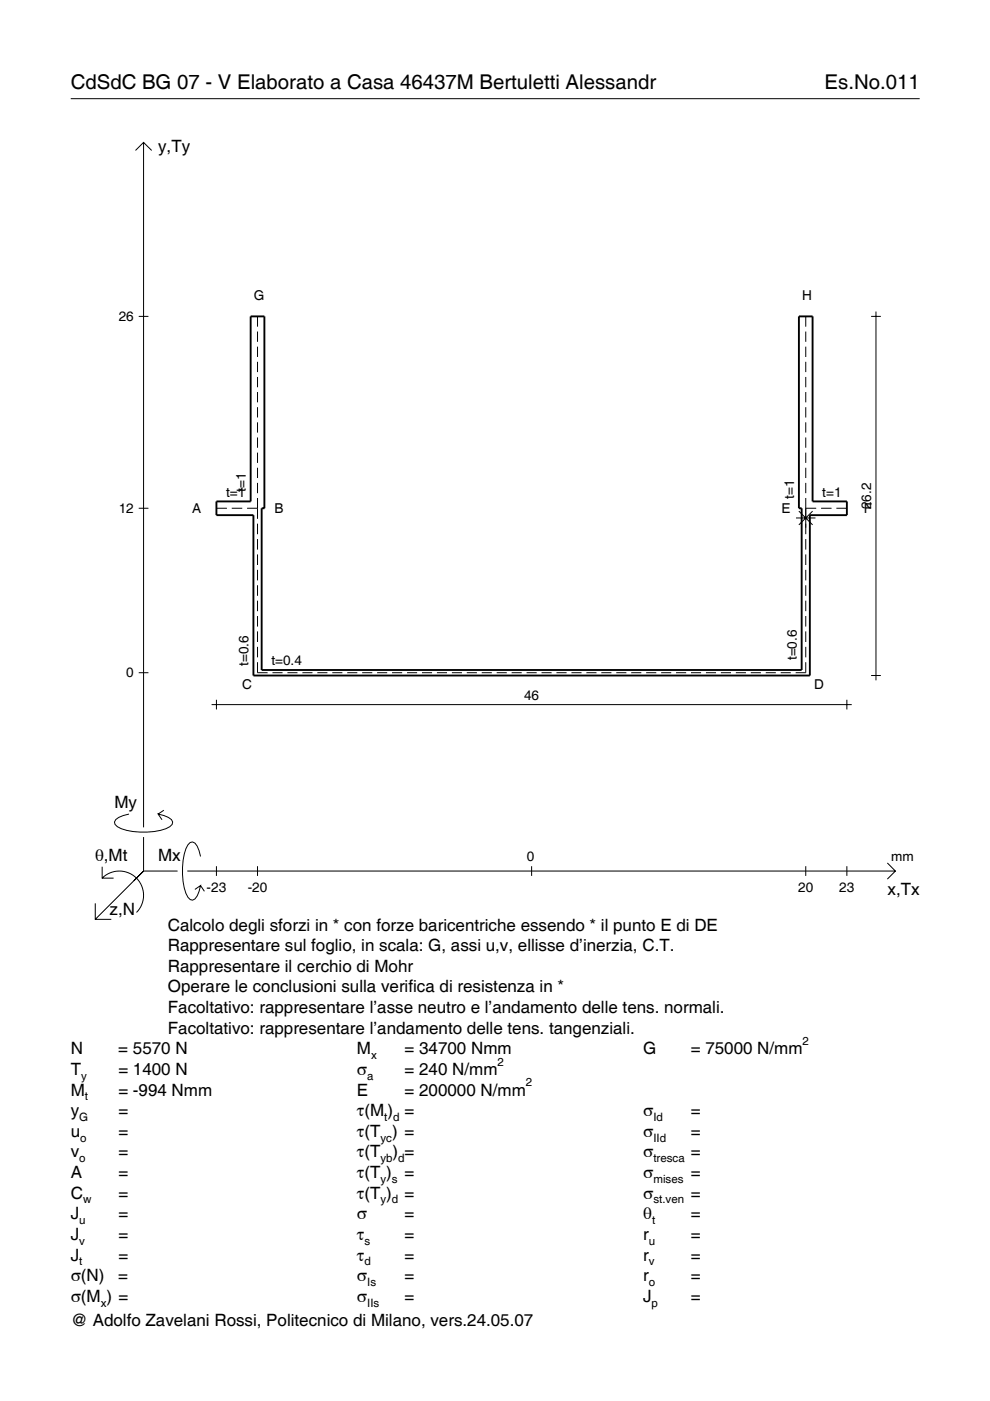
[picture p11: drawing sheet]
<svg xmlns="http://www.w3.org/2000/svg" width="210mm" height="297mm" viewBox="0 0 210 297" stroke-linecap="round" stroke-linejoin="round" font-family="sans-serif">
<g fill="none" stroke="#000" stroke-width=".21">
<path d="M15 20.9h180M28.7 31.9l1.7-1.7 1.8 1.7M30.4 30.2v145.2M29.4 67.1h2.1M54.6 67.1v2.2M54.6 70.3v2.2M54.6 73.5v2.2M54.6 76.7v2.2M54.6 79.9v2.2M170.8 67.1v2.2M170.8 70.3v2.2M170.8 73.5v2.2"/>
<path d="M170.8 76.7v2.2M170.8 79.9v2.2M184.7 67.1h2.1M185.7 66.1v78.1M54.6 83.1v2.2M54.6 86.3v2.2M54.6 89.5v2.2M54.6 92.8v2.1M54.6 96v2.1M54.6 99.2v2.2M170.8 83.1v2.2M170.8 86.3v2.2"/>
<path d="M170.8 89.5v2.2M170.8 92.8v2.1M170.8 96v2.1M170.8 99.2v2.2M29.4 107.8h2.1M45.9 107.8h2.2M49.1 107.8h2.3M52.4 107.8h2.2M54.6 102.4v2.2M54.6 105.6v4.4M54.6 111v2.3M54.6 114.3v2.2"/>
<path d="M54.6 117.6v2.2M168.8 109.8h4.1M169.4 108.4l2.9 2.9M170.8 107.8h2.3M170.8 102.4v2.2M170.8 105.6v7.7M170.8 114.3v2.2M170.8 117.6v2.2M172.3 108.4l-2.9 2.9M174.1 107.8h2.2M177.3 107.8h2.3M54.6 120.8v2.3"/>
<path d="M54.6 124.1v2.2M54.6 127.4v2.2M54.6 130.6v2.2M54.6 133.9v2.2M54.6 137.1v2.3M170.8 120.8v2.3M170.8 124.1v2.2M170.8 127.4v2.2M170.8 130.6v2.2M170.8 133.9v2.2M170.8 137.1v2.3M29.4 142.6h2.1"/>
<path d="M44.9 149.4h135.7M45.9 148.4v2M54.6 140.4v2.2h2.1M57.8 142.6h2.1M60.9 142.6h2.2M64.1 142.6h2.1M67.3 142.6h2.1M70.4 142.6h2.2M73.6 142.6h2.2M76.8 142.6h2.1M80 142.6h2.1M83.1 142.6h2.2"/>
<path d="M86.3 142.6h2.1M89.5 142.6h2.1M92.6 142.6h2.2M95.8 142.6h2.1M99 142.6h2.1M102.1 142.6h2.2M105.3 142.6h2.1M108.5 142.6h2.1M111.6 142.6h2.2M114.8 142.6h2.2M118 142.6h2.1M121.2 142.6h2.1"/>
<path d="M124.3 142.6h2.2M127.5 142.6h2.1M130.7 142.6h2.1M133.8 142.6h2.2M137 142.6h2.1M140.2 142.6h2.1M143.3 142.6h2.2M146.5 142.6h2.1M149.7 142.6h2.1M152.8 142.6h2.2M156 142.6h2.2M159.2 142.6h2.1"/>
<path d="M162.4 142.6h2.1M165.5 142.6h2.2M170.8 140.4v2.2h-2.1M179.6 148.4v2M184.7 143.2h2.1M27.3 172.6a3.6 3.6 0 0 0-3 1.7l.1 .5a5.7 5.7 0 0 0 3.8 1.5 13.3 13.3 0 0 0 7.8-1l.5-.5 .1-.5a3.6 3.6 0 0 0-3.1-1.7l.8 1.2M30.4 177.5v7.2M34.7 171.8l-1.2 .8M20.2 191.5v3.4h3.4M21.7 186.2a5.1 5.1 0 0 1 7.2 0 5.1 5.1 0 0 1 0 7.3M21.7 183.8v2.4h2.4M30.4 184.7l-10.2 10.2"/>
<path d="M30.4 184.7l-2 2M30.4 184.7h7.2M39.7 184.7h150.1M42.5 181.6a3.6 3.6 0 0 0-1.7-3.1l-.5 .1a5.7 5.7 0 0 0-1.5 3.8 13.3 13.3 0 0 0 1 7.8l.5 .5 .5 .2a3.6 3.6 0 0 0 1.7-3.1l-1.2 .8M42.5 187.8l.8 1.2M45.9 183.7v2M54.6 183.7v2M112.7 183.7v2M170.8 183.7v2M179.6 183.7v2M188.1 183l1.7 1.7-1.7 1.7"/>
</g>
<path d="M53.1 67.1h3v40.7h-.6v34.3h114.5v-34.3h-.6v-40.7h2.9v39.2h7.3v2.9h-7.9v34h-118v-34h-7.8v-2.9h7.2z" fill="none" stroke="#000" stroke-width=".4"/>
<g font-size="4.3">
<text x="15" y="18.9">CdSdC BG 07 - V Elaborato a Casa 46437M Bertuletti Alessandr</text>
<text x="174.8" y="18.9">Es.No.011</text>
</g>
<g font-size="3.6">
<text x="33.5" y="32.3">y,Ty</text>
<text x="24.3" y="171.3">My</text>
<text x="20.1" y="182.6">θ,Mt</text>
<text x="33.5" y="182.6">Mx</text>
<text x="188.2" y="189.8">x,Tx</text>
<text x="23.2" y="193.9">z,N</text>
<text x="35.6" y="197.3">Calcolo degli sforzi in * con forze baricentriche essendo * il punto E di DE</text>
<text x="35.6" y="201.7">Rappresentare sul foglio, in scala: G, assi u,v, ellisse d’inerzia, C.T.</text>
<text x="35.6" y="206">Rappresentare il cerchio di Mohr</text>
<text x="35.6" y="210.4">Operare le conclusioni sulla verifica di resistenza in *</text>
<text x="35.6" y="214.8">Facoltativo: rappresentare l’asse neutro e l’andamento delle tens. normali.</text>
<text x="35.6" y="219.2">Facoltativo: rappresentare l’andamento delle tens. tangenziali.</text>
<text x="15" y="223.5">N</text>
<text x="15" y="227.9">T</text>
<text x="25.1" y="223.5">= 5570 N</text>
<text x="25.1" y="227.9">= 1400 N</text>
<text x="75.7" y="227.9">σ</text>
<text x="75.7" y="223.5">M</text>
<text x="85.8" y="223.5">= 34700 Nmm</text>
<text x="85.8" y="227.9">= 240 N/mm</text>
<text x="136.4" y="223.5">G</text>
<text x="146.5" y="223.5">= 75000 N/mm</text>
<text x="15" y="232.3">M</text>
<text x="25.1" y="232.3">= -994 Nmm</text>
<text x="75.7" y="232.3">E</text>
<text x="85.8" y="232.3">= 200000 N/mm</text>
<text x="15" y="236.7">y</text>
<text x="25.1" y="236.7">=</text>
<text x="75.7" y="236.7">τ(M ) =</text>
<text x="136.4" y="236.7">σ</text>
<text x="146.5" y="236.7">=</text>
<text x="15" y="241">u</text>
<text x="15" y="245.4">v</text>
<text x="25.1" y="241">=</text>
<text x="25.1" y="245.4">=</text>
<text x="75.7" y="241">τ(T ) =</text>
<text x="75.7" y="245.4">τ(T</text>
<text x="83.3" y="245.4">) =</text>
<text x="136.4" y="241">σ</text>
<text x="136.4" y="245.4">σ</text>
<text x="146.5" y="241">=</text>
<text x="146.5" y="245.4">=</text>
<text x="15" y="249.8">A</text>
<text x="25.1" y="249.8">=</text>
<text x="75.7" y="249.8">τ(T )</text>
<text x="85.8" y="249.8">=</text>
<text x="136.4" y="249.8">σ</text>
<text x="146.5" y="249.8">=</text>
<text x="15" y="254.2">C</text>
<text x="25.1" y="254.2">=</text>
<text x="75.7" y="254.2">τ(T )</text>
<text x="85.8" y="254.2">=</text>
<text x="136.4" y="254.2">σ</text>
<text x="146.5" y="254.2">=</text>
<text x="15" y="258.5">J</text>
<text x="15" y="262.9">J</text>
<text x="25.1" y="258.5">=</text>
<text x="25.1" y="262.9">=</text>
<text x="75.7" y="258.5">σ</text>
<text x="75.7" y="262.9">τ</text>
<text x="85.8" y="258.5">=</text>
<text x="85.8" y="262.9">=</text>
<text x="136.4" y="258.5">θ</text>
<text x="136.4" y="262.9">r</text>
<text x="146.5" y="258.5">=</text>
<text x="146.5" y="262.9">=</text>
<text x="15" y="267.3">J</text>
<text x="25.1" y="267.3">=</text>
<text x="75.7" y="267.3">τ</text>
<text x="85.8" y="267.3">=</text>
<text x="136.4" y="267.3">r</text>
<text x="146.5" y="267.3">=</text>
<text x="15" y="271.7">σ(N)</text>
<text x="25.1" y="271.7">=</text>
<text x="75.7" y="271.7">σ</text>
<text x="85.8" y="271.7">=</text>
<text x="136.4" y="271.7">r</text>
<text x="146.5" y="271.7">=</text>
<text x="15" y="276">σ(M ) =</text>
<text x="15" y="281.2">@ Adolfo Zavelani Rossi, Politecnico di Milano, vers.24.05.07</text>
<text x="75.7" y="276">σ</text>
<text x="85.8" y="276">=</text>
<text x="136.4" y="276">J</text>
<text x="146.5" y="276">=</text>
</g>
<g font-size="2.9">
<text x="53.8" y="63.6">G</text>
<text x="170.1" y="63.6">H</text>
<text x="25.2" y="68.1">26</text>
<text x="47.9" y="105.3">t=1</text>
<text x="52.1" y="104.3" transform="rotate(-90 52.1 104.3)">t=1</text>
<text x="168.4" y="105.7" transform="rotate(-90 168.4 105.7)">t=1</text>
<text x="174.3" y="105.3">t=1</text>
<text x="184.7" y="108" transform="rotate(-90 184.7 108)">26.2</text>
<text x="25.2" y="108.8">12</text>
<text x="40.8" y="108.7">A</text>
<text x="58.2" y="108.7">B</text>
<text x="165.7" y="108.7">E</text>
<text x="183.2" y="108.7">F</text>
<text x="26.8" y="143.6">0</text>
<text x="52.7" y="141.2" transform="rotate(-90 52.7 141.2)">t=0.6</text>
<text x="57.5" y="141">t=0.4</text>
<text x="168.9" y="140" transform="rotate(-90 168.9 140)">t=0.6</text>
<text x="51.3" y="146.1">C</text>
<text x="111.1" y="148.4">46</text>
<text x="172.6" y="146.1">D</text>
<text x="111.7" y="182.6">0</text>
<text x="189" y="182.6">mm</text>
<text x="43.8" y="189.1">-23</text>
<text x="52.5" y="189.1">-20</text>
<text x="169.2" y="189.1">20</text>
<text x="178" y="189.1">23</text>
</g>
<g font-size="2.4">
<text x="170.2" y="221.5">2</text>
<text x="78.7" y="224.5">x</text>
<text x="105.5" y="225.9">2</text>
<text x="17.2" y="228.9">y</text>
<text x="18" y="233.3">t</text>
<text x="77.9" y="228.9">a</text>
<text x="111.5" y="230.3">2</text>
<text x="16.8" y="237.7">G</text>
<text x="81.5" y="237.7">t d</text>
<text x="138.5" y="237.7">Id</text>
<text x="17" y="242">o</text>
<text x="80.7" y="242">yc</text>
<text x="138.5" y="242">IId</text>
<text x="16.8" y="246.4">o</text>
<text x="80.7" y="246.4">yb d</text>
<text x="80.7" y="250.8">y s</text>
<text x="138.5" y="246.4">tresca</text>
<text x="138.5" y="250.8">mises</text>
<text x="17.6" y="255.2">w</text>
<text x="80.7" y="255.2">y d</text>
<text x="138.5" y="255.2">st.ven</text>
<text x="16.8" y="259.5">u</text>
<text x="16.8" y="263.9">v</text>
<text x="77.3" y="263.9">s</text>
<text x="137.6" y="263.9">u</text>
<text x="138.2" y="259.5">t</text>
<text x="16.8" y="268.3">t</text>
<text x="77.3" y="268.3">d</text>
<text x="137.6" y="268.3">v</text>
<text x="77.9" y="272.7">Is</text>
<text x="137.6" y="272.7">o</text>
<text x="21.4" y="277">x</text>
<text x="77.9" y="277">IIs</text>
<text x="138.2" y="277">p</text>
</g>
</svg>
